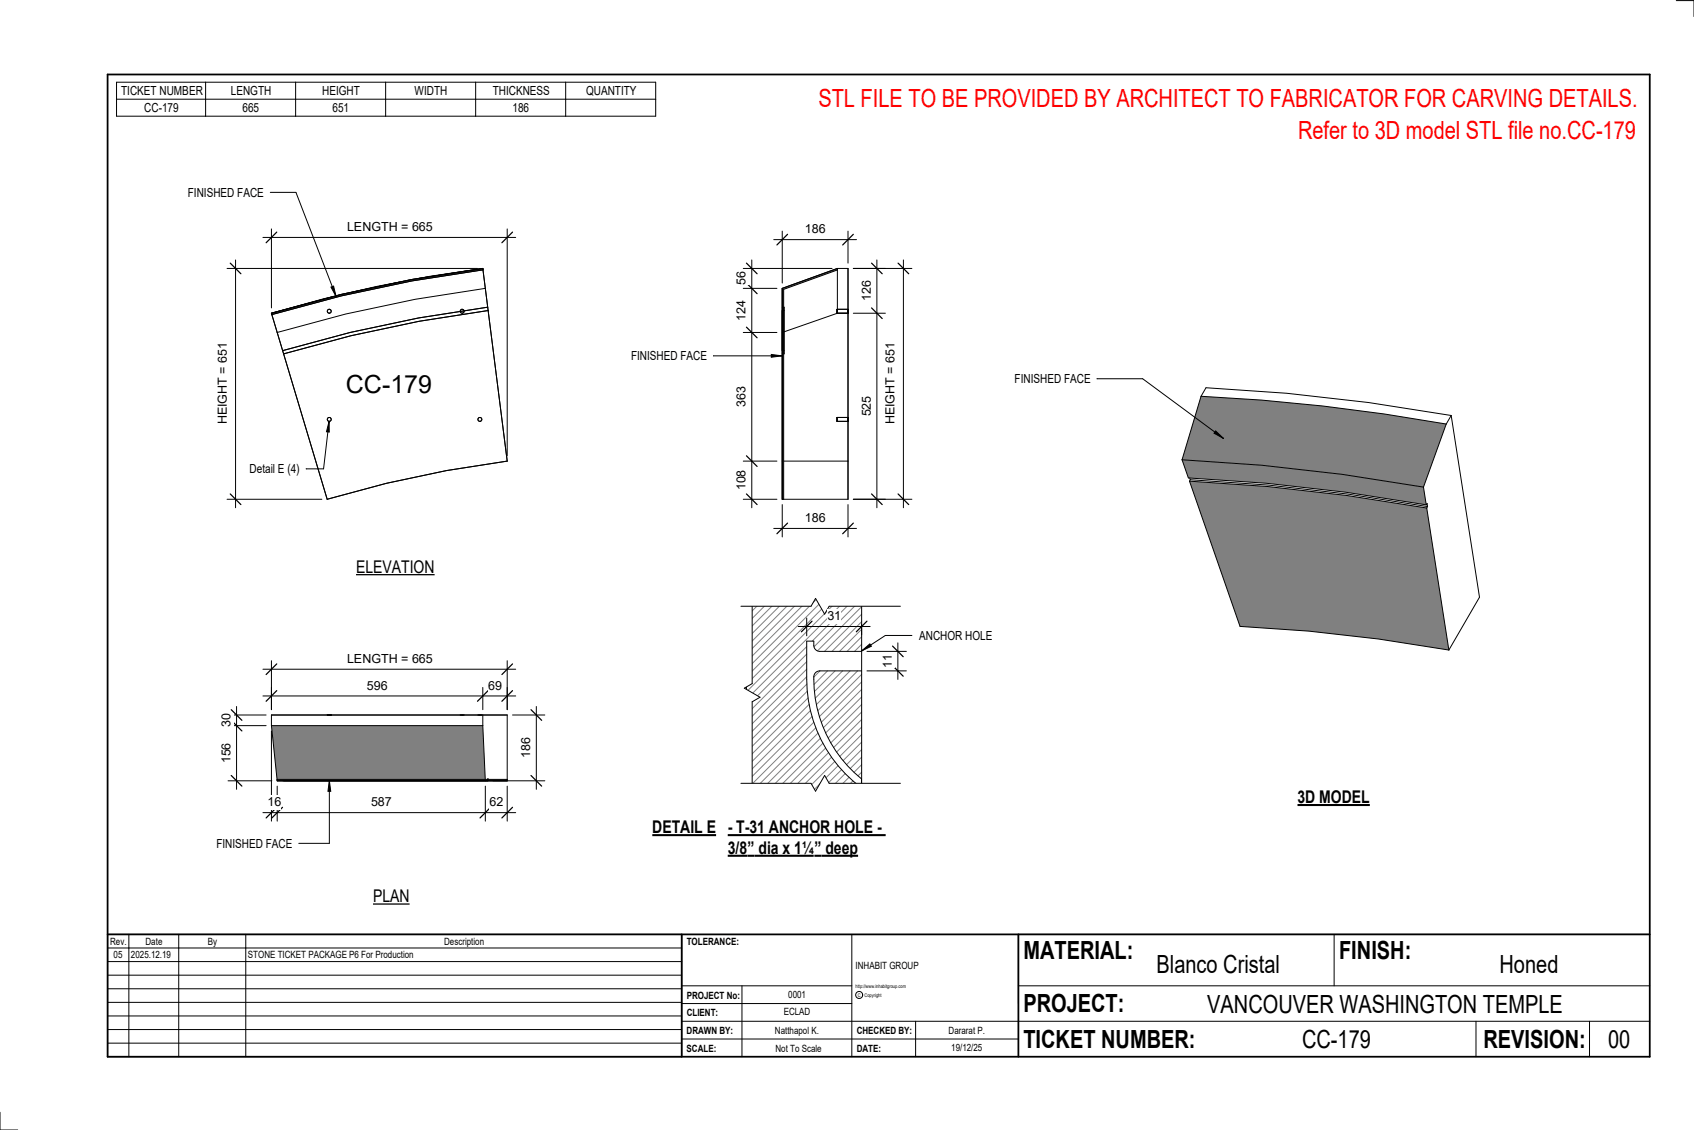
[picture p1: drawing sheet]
<svg xmlns="http://www.w3.org/2000/svg" width="914mm" height="610mm" viewBox="0 0 914 610" stroke-linecap="round" stroke-linejoin="round" font-family="sans-serif">
<g fill="#808080">
<path d="M642 260l42 2 43 5 43 7 12 77-38-6-38-5-37-2z"/>
<path d="M648 214a1021 1021 0 0 1 133 15l-13 34a1014 1014 0 0 0-130-15z"/>
<path d="M638 248l43 3 43 5 44 7 2 9a999 999 0 0 0-129-14z"/>
</g>
<g fill="none" stroke="#000" stroke-width=".54">
<path d="M648 214a1021 1021 0 0 1 133 15M648 214l-10 34M648 214l3-5 44 3 44 5 44 7M781 229l-13 34M783 224l16 98-17 29M783 224l-2 5M638 248l3 10 43 3 43 5 43 6M638 248l43 3 43 5 44 7M642 260l42 2 43 5 43 7M642 260l27 78 37 2 38 5 38 6M642 258l1 1M643 259l42 3 42 5 44 6"/>
<path d="M643 259l-1 1M768 263l2 9M770 272l1 1M770 274l12 77M771 273l-1 1"/>
</g>
<path d="M422 156l30-11v1l-29 10v113h-1z" fill="#7c7c7c"/>
<g fill="none" stroke="#000" stroke-width=".54">
<path d="M422 156v23M422 156v113M452 145v24l-29 10M452 145l-30 11M452 145h6M452 145v1l-29 10v113M458 145v24M458 145v124M422 168v23M422 166v23M423 168h.1M423 166h.1"/>
<path d="M423 168v23M423 166v23M423 166v2M452 167v2M452 167h6M452 169h6M458 167v2M423 191h.1M423 189h.1M423 189v2M452 225v2zM452 225h6"/>
<path d="M452 227h6M458 225v2zM422 249v20M423 249h35v20M422 269h36"/>
</g>
<path d="M147 169l37-10 38-8 39-6v1l-39 6-38 8-37 10z" fill="#7c7c7c"/>
<g fill="none" stroke="#000" stroke-width=".54">
<path d="M180 160l-33 9M216 152l-26 6M261 145l13 104-33 5-32 7-32 8-30-100M261 145l-35 5M261 145l1 11-38 5-37 8-37 10-3-10M261 145l-39 6-38 8-37 10M261 146l-39 6-38 8-37 10M263 166l-37 6-37 7-36 10M263 168l-37 5-37 8-36 10"/>
<circle cx="178" cy="168" r="1.1"/>
<circle cx="249" cy="168" r="1.1"/>
<circle cx="178" cy="226" r="1.1"/>
<circle cx="259" cy="226" r="1.1"/>
</g>
<path d="M147 391h114l1 29h-112z" fill="#808080"/>
<path d="M150 420h124v1h-124z" fill="#7c7c7c"/>
<g fill="none" stroke="#000" stroke-width=".54">
<path d="M147 391h114M147 391l3 30M147 386h114M147 386h30M147 386v5M177 386h97M177 386h2M179 386h.1M248 386h3zM258 386h2zM261 391l1 29M261 386h13"/>
<path d="M261 386v5M274 386v35M150 421h112M150 421h124M153 421h110M177 421h97M263 420h.1M274 420h-124v1"/>
</g>
<path d="M403 322h62v29h-23l-2-1-1-4h-4a116 116 0 0 0 4 43 73 73 0 0 0 26 36v-5a67 67 0 0 1-25-56l1-2h1h23v65h-62z" fill="#fff"/>
<g fill="none" stroke="#808080" stroke-width=".54">
<path d="M406 322l-3 3M410 322l-7 7M414 322l-11 11M418 322l-15 15M422 322l-19 19M426 322l-23 23M430 322l-27 27M434 322l-31 31M438 322l-35 35M442 322l-39 39M446 322l-43 43M450 322l-47 47"/>
<path d="M454 322l-51 51M458 322l-55 55M462 322l-24 24M465 323l-26 26M465 327l-24 24M465 331l-20 20M465 335l-16 16M465 339l-12 12M435 349l-32 32M435 353l-32 32M435 357l-32 32M465 344l-8 7"/>
<path d="M465 348l-4 3M435 361l-32 33M435 365l-32 33M436 369l-33 33M436 373l-33 33M436 376l-33 34M437 380l-34 34M443 362l-4 3M447 362l-8 7M451 362l-11 11M455 362l-15 15M459 362l-18 18"/>
<path d="M463 362l-22 21M465 364l-23 23M465 368l-22 22M465 372l-21 21M465 376l-19 19M437 383l-34 35M438 387l-35 35M439 390l-36 36M440 393l-34 34M442 395l-32 32M443 398l-29 29M465 380l-18 18"/>
<path d="M465 384l-17 17M465 388l-15 15M465 392l-13 14M465 396l-12 12M444 401l-26 26M446 404l-24 23M447 406l-21 21M449 408l-19 19M451 411l-17 16M452 413l-14 14M454 415l-12 12M456 417l-10 10"/>
<path d="M458 419l-8 8M465 400l-10 10M465 404l-8 9M465 408l-6 7M465 413l-4 4M465 417l-2 2M460 421l-5 6M463 423l-4 4M465 421h.1M465 425l-2 2"/>
</g>
<path d="M401 145h48M401 156h18M406 140v134M401 179h18M401 249h18M401 269h18M403 322h62v105h-62zM465 351h-23l-2-1-1-4h-4a116 116 0 0 0 4 43 73 73 0 0 0 26 36v-5a67 67 0 0 1-25-56l1-2h1h23" fill="none" stroke="#000" stroke-width=".54"/>
<path d="M403 142l6 6M403 153l6 5M403 176l6 6M403 246l6 6M403 266l6 6" fill="none" stroke="#000" stroke-width=".67"/>
<g fill="#fff">
<path d="M396 254h8v11h-8z"/>
<path d="M396 209h8v11h-8z"/>
<path d="M396 162h8v11h-8z"/>
<path d="M396 147h8v7h-8z"/>
</g>
<path d="M461 145h17M473 140v134M461 169h17M461 269h17" fill="none" stroke="#000" stroke-width=".54"/>
<path d="M470 142l6 6M470 166l6 6M470 266l6 6" fill="none" stroke="#000" stroke-width=".67"/>
<g fill="#fff">
<path d="M464 214h7v11h-7z"/>
<path d="M464 151h7v11h-7z"/>
</g>
<path d="M461 145h31M488 140v134M461 269h31" fill="none" stroke="#000" stroke-width=".54"/>
<path d="M485 142l6 6M485 266l6 6" fill="none" stroke="#000" stroke-width=".67"/>
<path d="M477 185h7v44h-7z" fill="#fff"/>
<path d="M418 129h44M422 125v28M458 125v17" fill="none" stroke="#000" stroke-width=".54"/>
<path d="M425 126l-6 6M461 126l-6 6" fill="none" stroke="#000" stroke-width=".67"/>
<path d="M434 120h11v7h-11z" fill="#fff"/>
<path d="M422 272v18M458 272v18M418 285h44" fill="none" stroke="#000" stroke-width=".54"/>
<path d="M425 282l-6 6M461 282l-6 6" fill="none" stroke="#000" stroke-width=".67"/>
<path d="M434 276h11v7h-11z" fill="#fff"/>
<path d="M142 128h136M147 123v43M274 123v123" fill="none" stroke="#000" stroke-width=".54"/>
<path d="M149 125l-5 6M277 125l-6 6" fill="none" stroke="#000" stroke-width=".67"/>
<path d="M187 119h46v7h-46z" fill="#fff"/>
<path d="M123 145h135M127 140v134M123 269h51" fill="none" stroke="#000" stroke-width=".54"/>
<path d="M124 142l6 6M124 266l6 6" fill="none" stroke="#000" stroke-width=".67"/>
<path d="M116 185h8v44h-8z" fill="#fff"/>
<path d="M178 227v6h-2zM178 227l-3 26h-10" fill="none" stroke="#000" stroke-width=".54"/>
<path d="M178 227v6h-2z" fill="#000"/>
<g fill="#fff">
<path d="M135 249h26v8h-26z"/>
<path d="M187 200h47v15h-47z"/>
</g>
<path d="M147 394v49M142 438h136M150 424v19M262 424v19M274 424v19" fill="none" stroke="#000" stroke-width=".54"/>
<path d="M149 436l-5 5M152 436l-5 5M265 436l-6 5M277 436l-6 5" fill="none" stroke="#000" stroke-width=".67"/>
<g fill="#fff">
<path d="M144 429h8v8h-8z"/>
<path d="M200 429h11v8h-11z"/>
<path d="M264 429h8v8h-8z"/>
</g>
<path d="M277 386h17M289 381v45M266 421h28" fill="none" stroke="#000" stroke-width=".54"/>
<path d="M287 383l5 6M287 418l5 6" fill="none" stroke="#000" stroke-width=".67"/>
<path d="M280 398h8v11h-8z" fill="#fff"/>
<path d="M142 375h136M147 371v12M261 371v12M274 371v12" fill="none" stroke="#000" stroke-width=".54"/>
<path d="M149 373l-5 5M263 373l-5 5M277 373l-6 5" fill="none" stroke="#000" stroke-width=".67"/>
<g fill="#fff">
<path d="M198 366h11v8h-11z"/>
<path d="M264 366h7v8h-7z"/>
</g>
<path d="M147 356v27M274 356v27M142 361h136" fill="none" stroke="#000" stroke-width=".54"/>
<path d="M149 358l-5 6M277 358l-6 6" fill="none" stroke="#000" stroke-width=".67"/>
<path d="M187 352h46v7h-46z" fill="#fff"/>
<path d="M123 391h21M123 386h21M128 381v45M123 421h24" fill="none" stroke="#000" stroke-width=".54"/>
<path d="M125 389l6 5M125 383l6 6M125 418l6 6" fill="none" stroke="#000" stroke-width=".67"/>
<g fill="#fff">
<path d="M118 385h8v7h-8z"/>
<path d="M118 401h8v11h-8z"/>
<path d="M399 321h7v48l-4 2 8 5-4 3v48h-7z"/>
</g>
<path d="M406 321v48l-4 2 8 5-4 3v48M465 351l5-4v2zM492 343h-14l-13 8" fill="none" stroke="#000" stroke-width=".54"/>
<path d="M465 351l5-4v2z" fill="#000"/>
<g fill="#fff">
<path d="M496 339h39v8h-39z"/>
<path d="M400 320h86v7h-38l-3 4-5-8-2 4h-38z"/>
</g>
<path d="M400 327h38l2-4 5 8 3-4h38" fill="none" stroke="#000" stroke-width=".54"/>
<path d="M400 423h38l2 4 5-9 3 5h38v6h-86z" fill="#fff"/>
<path d="M468 351h21M485 347v20M468 362h21M400 423h38l2 4 5-9 3 5h38" fill="none" stroke="#000" stroke-width=".54"/>
<path d="M482 359l6 6M482 349l6 5" fill="none" stroke="#000" stroke-width=".67"/>
<path d="M475 353h8v7h-8z" fill="#fff"/>
<path d="M431 338h39M435 333v10M465 337v6" fill="none" stroke="#000" stroke-width=".54"/>
<path d="M438 335l-5 6M468 335l-6 6" fill="none" stroke="#000" stroke-width=".67"/>
<g fill="#fff">
<path d="M447 329h7v7h-7z"/>
<path d="M352 441h35v11h-35z"/>
</g>
<path d="M352 451h35" fill="none" stroke="#000" stroke-width="1.1" stroke-linecap="butt"/>
<g fill="#fff">
<path d="M393 441h85v11h-85z"/>
<path d="M393 452h10v11h-10z"/>
<path d="M403 452h4v11h-4z"/>
<path d="M407 452h33v11h-33z"/>
<path d="M440 452h3v11h-3z"/>
<path d="M443 452h20v11h-20z"/>
</g>
<path d="M393 451h85M393 462h46M440 462h23" fill="none" stroke="#000" stroke-width="1.1" stroke-linecap="butt"/>
<g fill="none" stroke="#000" stroke-width=".54">
<path d="M905 0h9v9M460 504v66M720 504v28M891 504h-341v37M368 532h92M401 532v38M550 532h341M368 551h523M368 541h92M494 551v19M797 551v19M858 551v19"/>
<path d="M368 561h182M0 600v10h10"/>
<circle cx="464" cy="537" r="1.9"/>
</g>
<path d="M58 40h833v530h-833zM58 504h833M368 504v66M550 504v66" fill="none" stroke="#000" stroke-width=".96"/>
<g fill="#fff">
<path d="M652 534h192v15h-192z"/>
<path d="M513 562h17v6h-17z"/>
<path d="M425 533h10v6h-10z"/>
<path d="M423 543h15v6h-15z"/>
<path d="M418 553h24v6h-24z"/>
<path d="M624 513h68v15h-68z"/>
<path d="M809 513h33v15h-33z"/>
<path d="M512 553h20v6h-20z"/>
<path d="M703 553h37v15h-37z"/>
<path d="M442 45h443v16h-443z"/>
<path d="M868 553h12v15h-12z"/>
<path d="M61 512h5v6h-5z"/>
<path d="M701 63h184v15h-184z"/>
<path d="M192 301h43v10h-43z"/>
</g>
<path d="M192 310h43" fill="none" stroke="#000" stroke-width=".69" stroke-linecap="butt"/>
<path d="M201 478h20v11h-20z" fill="#fff"/>
<path d="M201 488h20" fill="none" stroke="#000" stroke-width=".69" stroke-linecap="butt"/>
<path d="M700 424h40v12h-40z" fill="#fff"/>
<path d="M700 434h39" fill="none" stroke="#000" stroke-width="1.1" stroke-linecap="butt"/>
<g fill="none" stroke="#000" stroke-width=".54">
<path d="M63 44h291v19h-291zM63 54h291M111 44v19M160 44v19M208 44v19M257 44v19M305 44v19M385 192h37M416 191l6 1-6 1zM58 504h310v66h-310zM58 519h310M58 511h310"/>
<path d="M70 504v66M96 504v66M133 504v66M58 533h310M58 526h310M58 555h310M58 548h310M58 541h310M58 563h310"/>
</g>
<path d="M416 191l6 1-6 1z" fill="#000"/>
<path d="M341 188h40v8h-40z" fill="#fff"/>
<path d="M592 204h25l43 32M656 232l4 4-5-2z" fill="none" stroke="#000" stroke-width=".54"/>
<path d="M656 232l4 4-5-2z" fill="#000"/>
<path d="M548 201h40v7h-40z" fill="#fff"/>
<path d="M179 155l1-1 1 6z" fill="#000"/>
<path d="M146 104h14l21 56M179 155l1-1 1 6z" fill="none" stroke="#000" stroke-width=".54"/>
<path d="M101 100h41v8h-41z" fill="#fff"/>
<path d="M178 421l1 6h-2z" fill="#000"/>
<path d="M178 421l1 6h-2zM178 421v34h-17" fill="none" stroke="#000" stroke-width=".54"/>
<path d="M117 451h40v8h-40z" fill="#fff"/>
<g font-size="13.5" fill="#f00">
<text x="442" y="58">STL FILE TO BE PROVIDED BY ARCHITECT TO FABRICATOR FOR CARVING DETAILS.</text>
<text x="701" y="75">Refer to 3D model STL file no.CC-179</text>
</g>
<g font-size="13.5">
<text x="187" y="212">CC-179</text>
<text x="552" y="517">MATERIAL:</text>
<text x="723" y="517">FINISH:</text>
<text x="624" y="525">Blanco Cristal</text>
<text x="809" y="525">Honed</text>
<text x="552" y="546">PROJECT:</text>
<text x="652" y="546">VANCOUVER WASHINGTON TEMPLE</text>
<text x="552" y="565">TICKET NUMBER:</text>
<text x="703" y="565">CC-179</text>
<text x="801" y="565">REVISION:</text>
<text x="868" y="565">00</text>
</g>
<g font-size="9.4">
<text x="192" y="309">ELEVATION</text>
<text x="700" y="433">3D MODEL</text>
<text x="352" y="449">DETAIL E</text>
<text x="393" y="449">- T-31 ANCHOR HOLE -</text>
<text x="393" y="461">3/8</text>
<text x="403" y="461">”</text>
<text x="409" y="461">dia x 1¼</text>
<text x="440" y="461">”</text>
<text x="446" y="461">deep</text>
<text x="201" y="487">PLAN</text>
</g>
<g font-size="6.7">
<text x="65" y="51">TICKET NUMBER</text>
<text x="125" y="51">LENGTH</text>
<text x="174" y="51">HEIGHT</text>
<text x="224" y="51">WIDTH</text>
<text x="266" y="51">THICKNESS</text>
<text x="316" y="51">QUANTITY</text>
<text x="78" y="60">CC-179</text>
<text x="131" y="60">665</text>
<text x="179" y="60">651</text>
<text x="277" y="60">186</text>
<text x="101" y="106">FINISHED FACE</text>
<text x="187" y="125">LENGTH = 665</text>
<text x="434" y="126">186</text>
<text x="402" y="154" transform="rotate(-90 402 154)">56</text>
<text x="470" y="162" transform="rotate(-90 470 162)">126</text>
<text x="402" y="173" transform="rotate(-90 402 173)">124</text>
<text x="341" y="194">FINISHED FACE</text>
<text x="548" y="207">FINISHED FACE</text>
<text x="402" y="220" transform="rotate(-90 402 220)">363</text>
<text x="470" y="225" transform="rotate(-90 470 225)">525</text>
<text x="122" y="229" transform="rotate(-90 122 229)">HEIGHT = 651</text>
<text x="483" y="229" transform="rotate(-90 483 229)">HEIGHT = 651</text>
<text x="135" y="255">Detail E (4)</text>
<text x="402" y="265" transform="rotate(-90 402 265)">108</text>
<text x="434" y="282">186</text>
<text x="447" y="335">31</text>
<text x="496" y="345">ANCHOR HOLE</text>
<text x="187" y="358">LENGTH = 665</text>
<text x="481" y="360" transform="rotate(-90 481 360)">11</text>
<text x="198" y="372">596</text>
<text x="264" y="372">69</text>
<text x="124" y="392" transform="rotate(-90 124 392)">30</text>
<text x="124" y="412" transform="rotate(-90 124 412)">156</text>
<text x="286" y="409" transform="rotate(-90 286 409)">186</text>
<text x="144" y="435">16</text>
<text x="200" y="435">587</text>
<text x="264" y="435">62</text>
<text x="117" y="457">FINISHED FACE</text>
</g>
<g font-size="5.4">
<text x="59" y="510">Rev.</text>
<text x="79" y="510">Date</text>
<text x="112" y="510">By</text>
<text x="240" y="510">Description</text>
<text x="371" y="510">TOLERANCE:</text>
<text x="61" y="517">05</text>
<text x="71" y="517">2025.12.19</text>
<text x="134" y="517">STONE TICKET PACKAGE P6 For Production</text>
<text x="462" y="523">INHABIT GROUP</text>
<text x="371" y="539">PROJECT No:</text>
<text x="425" y="538">0001</text>
<text x="371" y="548">CLIENT:</text>
<text x="423" y="548">ECLAD</text>
<text x="371" y="558">DRAWN BY:</text>
<text x="418" y="558">Natthapol K.</text>
<text x="462" y="558">CHECKED BY:</text>
<text x="512" y="558">Dararat P.</text>
<text x="371" y="567">SCALE:</text>
<text x="419" y="567">Not To Scale</text>
<text x="462" y="567">DATE:</text>
<text x="513" y="567">19/12/25</text>
</g>
<g font-size="2.7">
<text x="462" y="533">http://www.inhabitgroup.com</text>
<text x="463" y="538">C</text>
<text x="467" y="538">Copyright</text>
</g>
</svg>
